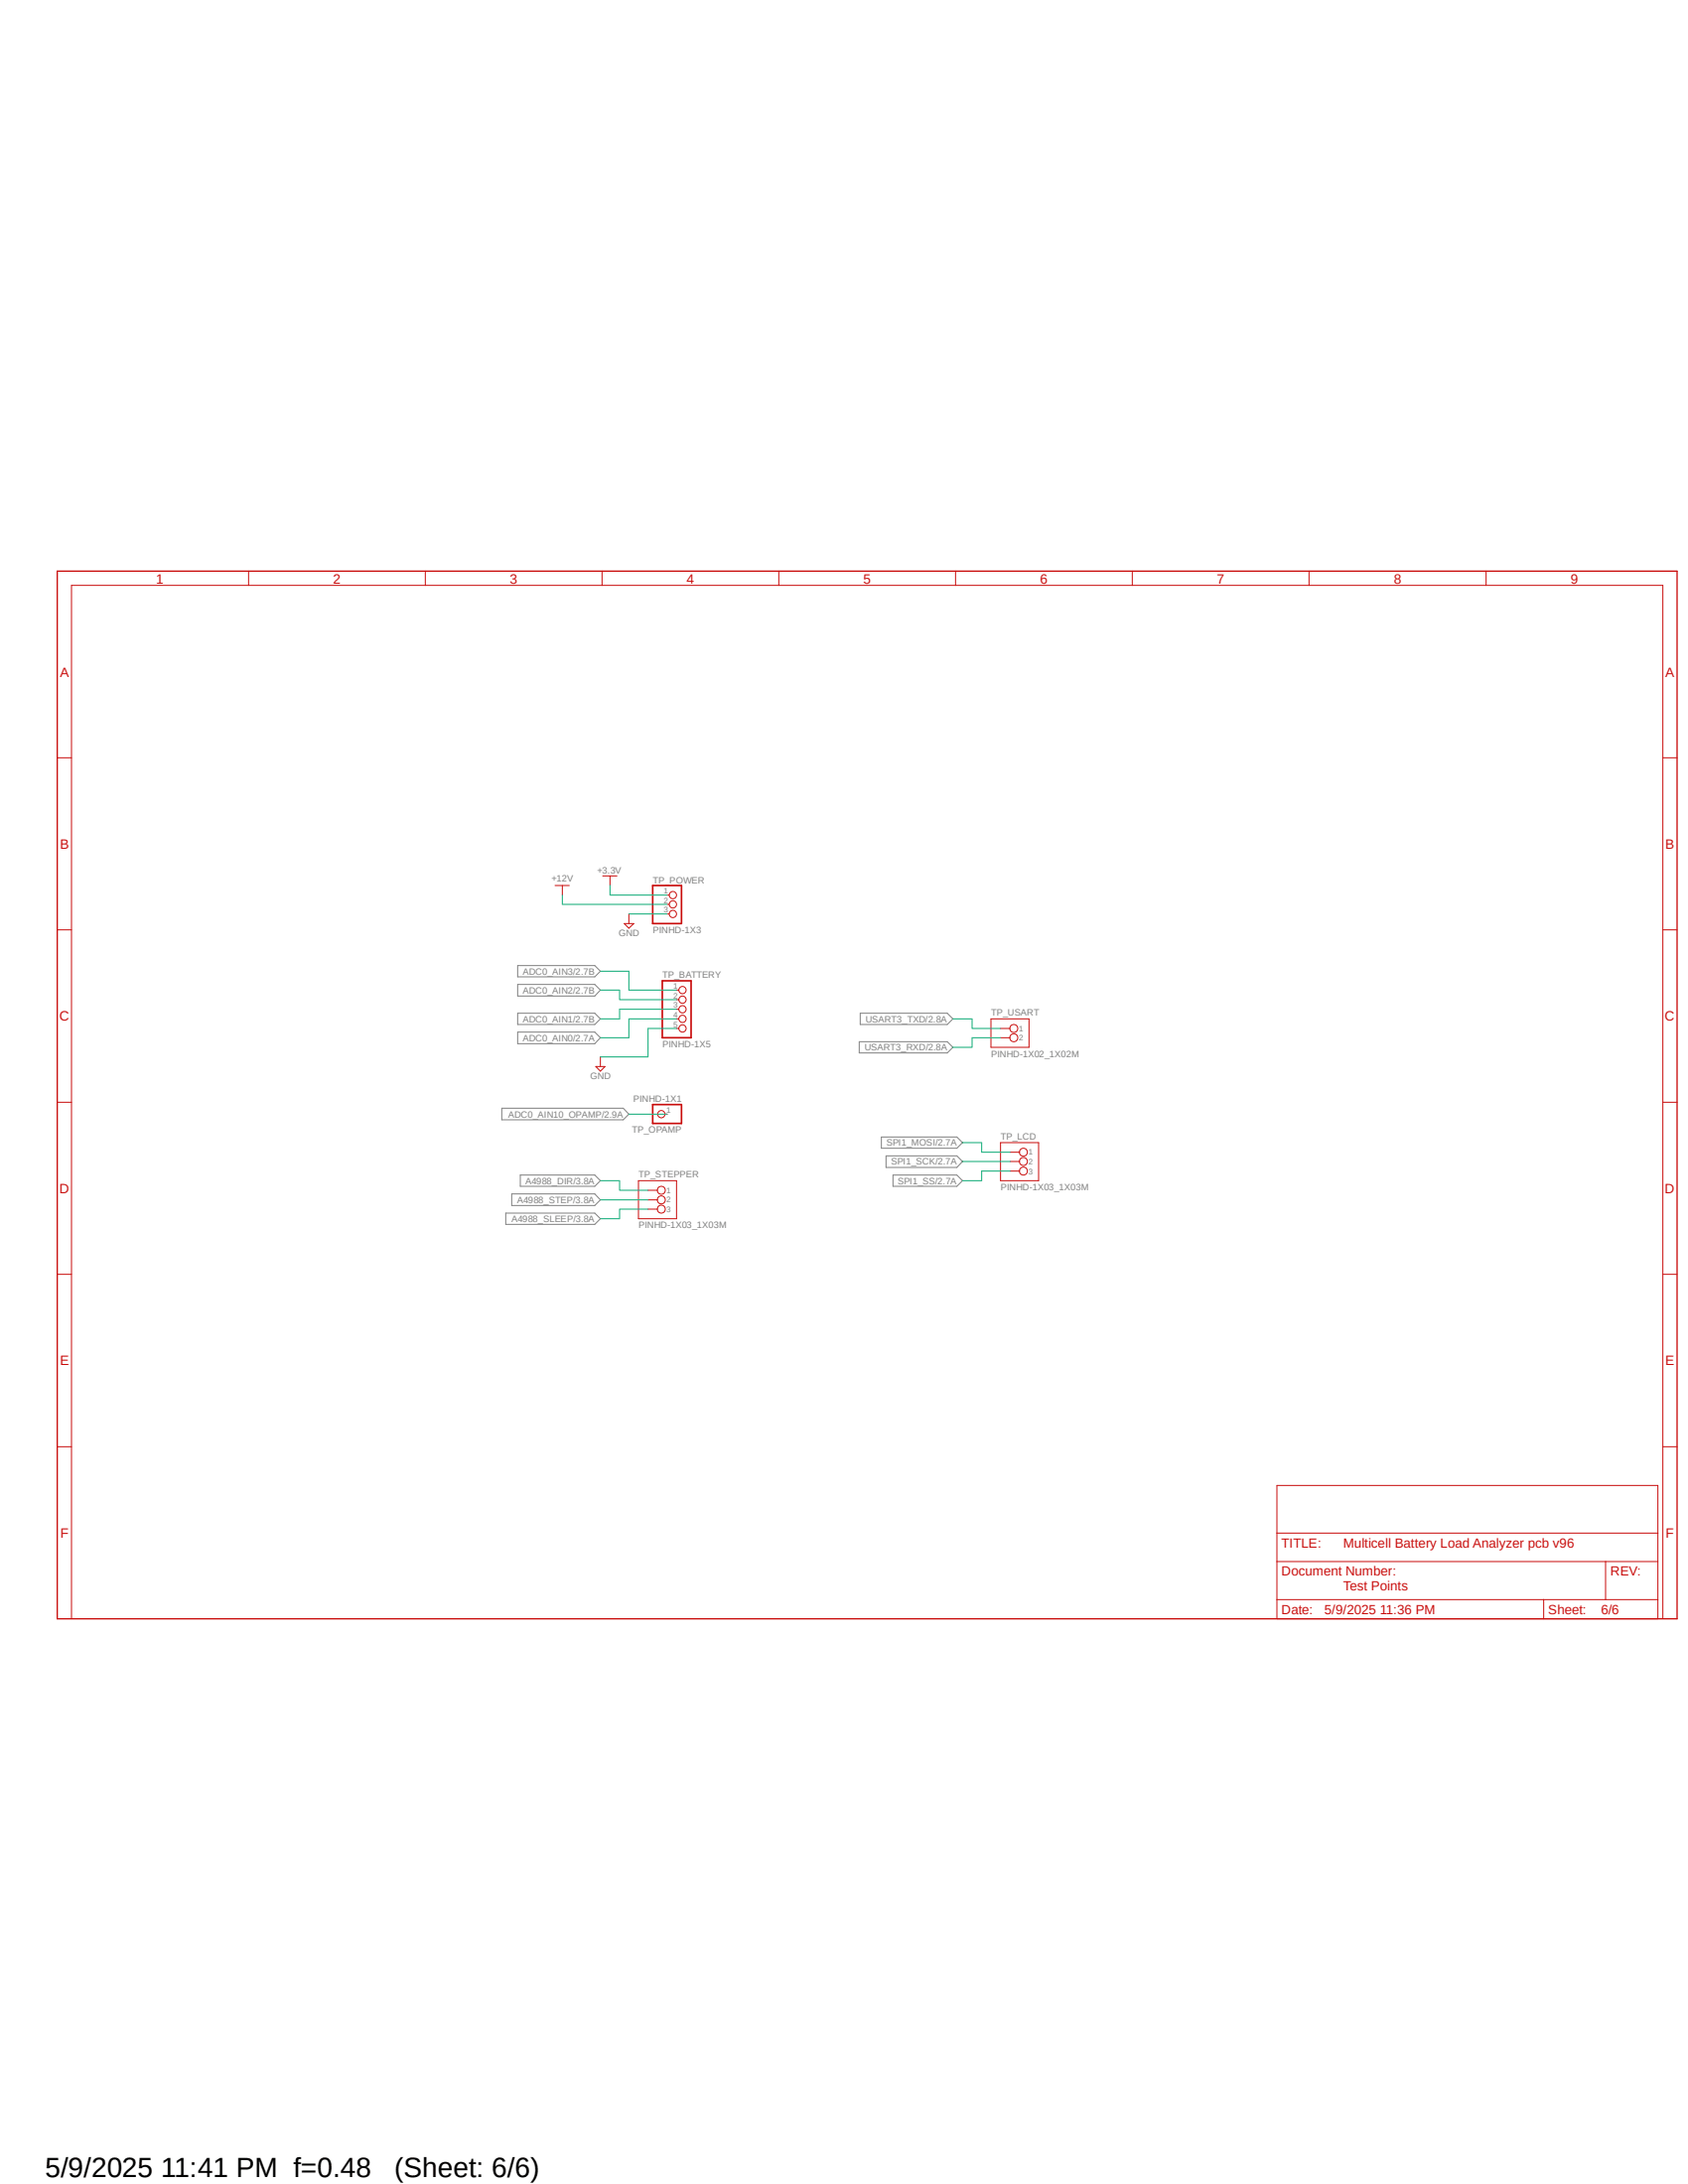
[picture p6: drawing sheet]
<svg xmlns="http://www.w3.org/2000/svg" width="216mm" height="279mm" viewBox="0 0 216 279" stroke-linecap="round" stroke-linejoin="round" font-family="sans-serif">
<path d="M7.1 72.9l207.6 134.5M214.7 72.9l-207.6 134.5" fill="none" stroke="#fff" stroke-width=".13"/>
<g fill="none" stroke="#808080" stroke-width=".13">
<path d="M66.2 132h9.9l.7 .8-.7 .7h-9.9zM66.2 123.5h9.9l.7 .7-.7 .8h-9.9zM66.2 125.9h9.9l.7 .8-.7 .7h-9.9zM66.2 129.6h9.9l.7 .7-.7 .8h-9.9zM109.9 133.3h11.3l.7 .7-.7 .7h-11.3zM110 129.6h11.2l.7 .7-.7 .8h-11.2zM64.2 141.8h15.5l.7 .7-.7 .8h-15.5zM64.7 155.2h11.4l.7 .7-.7 .7h-11.4zM65.4 152.7h10.7l.7 .8-.7 .7h-10.7zM66.5 150.3h9.6l.7 .7-.7 .8h-9.6zM112.7 145.5h9.7l.7 .7-.7 .7h-9.7zM113.3 147.9h9.1l.7 .7-.7 .8h-9.1z"/>
<path d="M114.2 150.3h8.2l.7 .7-.7 .8h-8.2z"/>
</g>
<path d="M7.3 73.1h207.2v134h-207.2z" fill="none" stroke="#c90d0c" stroke-width=".17"/>
<g fill="none" stroke="#c90d0c" stroke-width=".13">
<path d="M31.8 73.1v1.8M54.4 73.1v1.8M77 73.1v1.8M99.6 73.1v1.8M122.2 73.1v1.8M144.8 73.1v1.8M167.4 73.1v1.8M190.1 73.1v1.8M7.3 96.9h1.8M212.7 96.9h1.8M7.3 119h1.8M71 113.3h1.8"/>
<path d="M71.9 113.3v1.2M77.1 112.1h1.8M78 112.1v1.2M79.8 118.2h1.3l-.7 .5zM80.4 116.9v1.3M85.3 114.5h.3M85.3 115.7h.3M85.3 116.9h.3M212.7 119h1.8M76.2 136.4h1.2l-.6 .6zM76.8 135.2v1.2M86.5 131.6h.3"/>
<path d="M86.5 130.3h.3M86.5 126.7h.3M86.5 127.9h.3M86.5 129.1h.3M126.7 130.3h4.9v3.7h-4.9zM128 131.6h1.2M128 132.8h1.2M7.3 141h1.8M81.7 151h4.8v4.9h-4.8zM82.9 152.3h1.2M82.9 153.5h1.2M82.9 154.7h1.2"/>
<path d="M85 142.5h.3M128 146.2h4.8v4.8h-4.8zM129.2 147.4h1.2M129.2 148.6h1.2M129.2 149.8h1.2M212.7 141h1.8M7.3 163h1.8M212.7 163h1.8M7.3 185.1h1.8M163.3 190h48.7v17.1h-48.7zM163.3 199.8h48.7M163.3 196.1h48.7"/>
<path d="M205.4 199.8v4.8M212.7 185.1h1.8M9.1 207.1v-132.2h203.6v132.2M163.3 204.6h48.7M197.4 204.6v2.5"/>
<circle cx="86.1" cy="114.5" r=".46"/>
<circle cx="86.1" cy="116.9" r=".46"/>
<circle cx="86.1" cy="115.7" r=".46"/>
<circle cx="87.3" cy="129.1" r=".46"/>
<circle cx="87.3" cy="131.6" r=".46"/>
<circle cx="87.3" cy="127.9" r=".46"/>
<circle cx="87.3" cy="130.3" r=".46"/>
<circle cx="87.3" cy="126.7" r=".46"/>
<circle cx="129.7" cy="131.6" r=".51"/>
<circle cx="129.7" cy="132.8" r=".51"/>
<circle cx="84.6" cy="154.7" r=".51"/>
<circle cx="84.6" cy="152.3" r=".51"/>
<circle cx="84.6" cy="153.5" r=".51"/>
<circle cx="84.6" cy="142.5" r=".46"/>
<circle cx="130.9" cy="147.4" r=".51"/>
<circle cx="130.9" cy="149.8" r=".51"/>
<circle cx="130.9" cy="148.6" r=".51"/>
</g>
<path d="M83.5 113.3h3.7v4.9h-3.7zM84.7 125.5h3.7v7.3h-3.7zM83.5 141.3h3.7v2.4h-3.7z" fill="none" stroke="#c90d0c" stroke-width=".21"/>
<g fill="none" stroke="#0dab76" stroke-width=".13">
<path d="M71.9 114.5v1.2h13.4M78 113.3v1.2h7.3M80.4 116.9h4.9M76.8 124.2h3.6v2.5h6.1M76.8 126.7h2.4v1.2h7.3M86.5 129.1h-7.3v1.2h-2.4M86.5 130.3h-6.1v2.5h-3.6M86.5 131.6h-3.6v3.6h-6.1M121.9 130.3h2.4v1.3h3.7M128 132.8h-3.7v1.2h-2.4M76.8 151h2.4v1.3h3.7M76.8 153.5h6.1"/>
<path d="M80.4 142.5h4.9M82.9 154.7h-3.7v1.2h-2.4M123.1 146.2h2.5v1.2h3.6M123.1 148.6h6.1M129.2 149.8h-3.6v1.2h-2.5"/>
</g>
<g font-size="3.6">
<text x="5.8" y="278.6">5/9/2025 11:41 PM f=0.48</text>
<text x="50.5" y="278.6">(Sheet: 6/6)</text>
</g>
<g font-size="1.7" fill="#c90d0c">
<text x="20" y="74.6">1</text>
<text x="42.6" y="74.6">2</text>
<text x="65.2" y="74.6">3</text>
<text x="87.8" y="74.6">4</text>
<text x="110.4" y="74.6">5</text>
<text x="133.1" y="74.6">6</text>
<text x="155.7" y="74.6">7</text>
<text x="178.3" y="74.6">8</text>
<text x="200.9" y="74.6">9</text>
<text x="7.7" y="86.6">A</text>
<text x="213" y="86.6">A</text>
<text x="7.7" y="108.6">B</text>
<text x="213" y="108.6">B</text>
<text x="7.6" y="130.6">C</text>
<text x="212.9" y="130.6">C</text>
<text x="7.6" y="152.6">D</text>
<text x="212.9" y="152.6">D</text>
<text x="7.7" y="174.7">E</text>
<text x="213" y="174.7">E</text>
<text x="7.7" y="196.7">F</text>
<text x="163.9" y="197.9">TITLE:</text>
<text x="171.8" y="197.9">Multicell Battery Load Analyzer pcb v96</text>
<text x="213.1" y="196.7">F</text>
<text x="163.9" y="201.6">Document Number:</text>
<text x="171.8" y="203.5">Test Points</text>
<text x="206" y="201.6">REV:</text>
<text x="163.9" y="206.5">Date:</text>
<text x="169.4" y="206.5">5/9/2025 11:36 PM</text>
<text x="198" y="206.5">Sheet:</text>
<text x="204.8" y="206.5">6/6</text>
</g>
<g font-size="1.2" fill="#808080">
<text x="70.5" y="112.8">+12V</text>
<text x="76.4" y="111.8">+3.3V</text>
<text x="83.5" y="113">TP_POWER</text>
<text x="79.1" y="119.8">GND</text>
<text x="83.5" y="119.4">PINHD-1X3</text>
<text x="66.8" y="124.7">ADC0_AIN3/2.7B</text>
<text x="84.7" y="125.1">TP_BATTERY</text>
<text x="66.8" y="130.8">ADC0_AIN1/2.7B</text>
<text x="66.8" y="127.1">ADC0_AIN2/2.7B</text>
<text x="110.7" y="130.8">USART3_TXD/2.8A</text>
<text x="126.7" y="130">TP_USART</text>
<text x="66.8" y="133.2">ADC0_AIN0/2.7A</text>
<text x="84.7" y="134">PINHD-1X5</text>
<text x="110.6" y="134.4">USART3_RXD/2.8A</text>
<text x="126.7" y="135.2">PINHD-1X02_1X02M</text>
<text x="65" y="143">ADC0_AIN10_OPAMP/2.9A</text>
<text x="75.5" y="138.1">GND</text>
<text x="81" y="140.9">PINHD-1X1</text>
<text x="80.8" y="144.9">TP_OPAMP</text>
<text x="113.4" y="146.6">SPI1_MOSI/2.7A</text>
<text x="114" y="149">SPI1_SCK/2.7A</text>
<text x="128" y="145.8">TP_LCD</text>
<text x="66.1" y="153.9">A4988_STEP/3.8A</text>
<text x="67.2" y="151.5">A4988_DIR/3.8A</text>
<text x="81.7" y="150.7">TP_STEPPER</text>
<text x="114.8" y="151.5">SPI1_SS/2.7A</text>
<text x="128" y="152.3">PINHD-1X03_1X03M</text>
<text x="65.4" y="156.3">A4988_SLEEP/3.8A</text>
<text x="81.7" y="157.1">PINHD-1X03_1X03M</text>
</g>
<g font-size="1" fill="#808080">
<text x="84.9" y="114.3">1</text>
<text x="84.9" y="115.5">2</text>
<text x="84.9" y="116.8">3</text>
<text x="86.1" y="126.5">1</text>
<text x="86.1" y="127.7">2</text>
<text x="86.1" y="128.9">3</text>
<text x="86.1" y="130.2">4</text>
<text x="86.1" y="131.4">5</text>
<text x="130.3" y="131.9">1</text>
<text x="130.3" y="133.1">2</text>
<text x="85.2" y="142.4">1</text>
<text x="131.5" y="147.7">1</text>
<text x="131.5" y="149">2</text>
<text x="85.2" y="152.6">1</text>
<text x="85.2" y="153.8">2</text>
<text x="85.2" y="155.1">3</text>
<text x="131.5" y="150.2">3</text>
</g>
</svg>
